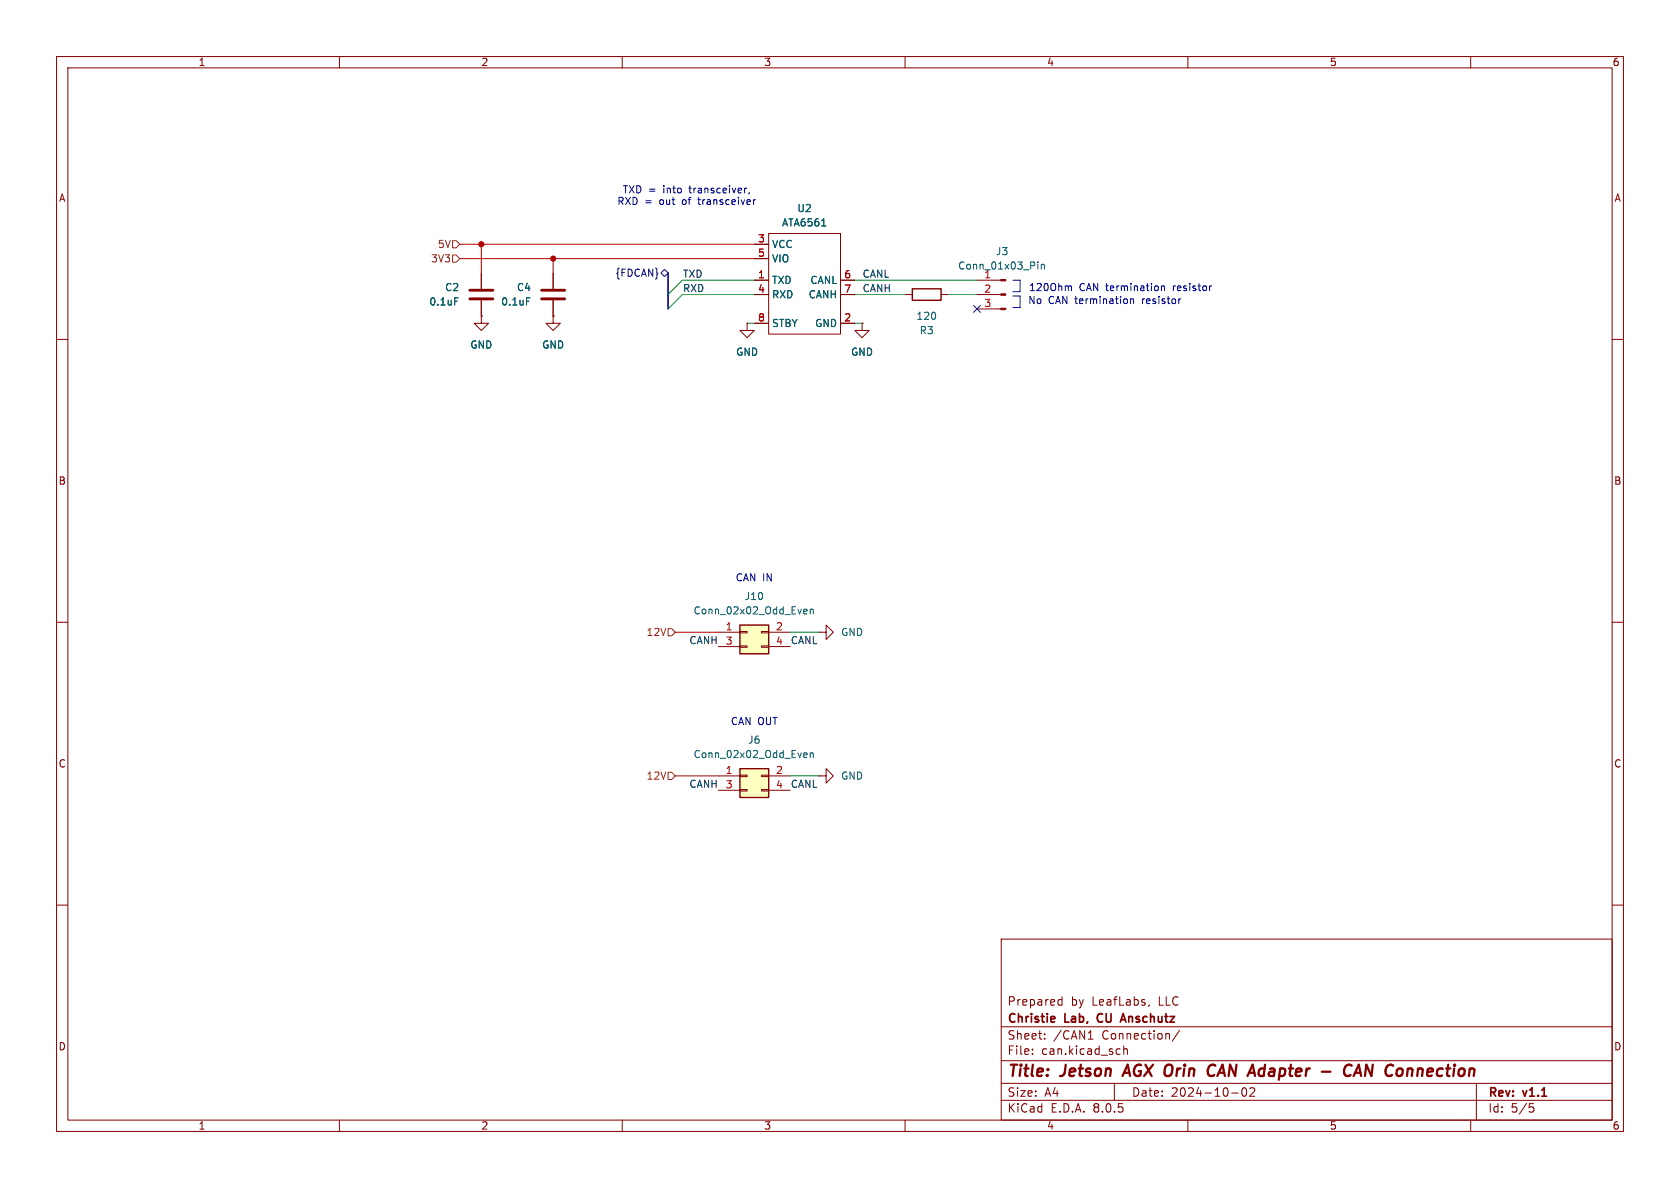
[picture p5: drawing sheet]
<svg xmlns="http://www.w3.org/2000/svg" width="297mm" height="210mm" viewBox="0 0 297 210" stroke-linecap="round" stroke-linejoin="round" font-family="sans-serif">
<g fill="none" stroke="#840000" stroke-width=".18">
<path d="M10 10h277v190h-277zM12 12h273v186h-273zM60 10v2M110 10v2M160 10v2M210 10v2M260 10v2M10 60h2M160 52.1h1.3M166.4 52.1h1.2M285 60h2M10 110h2"/>
<path d="M285 110h2M10 160h2M285 160h2M177 166h108v32h-108zM187.2 177.6h.5M187.2 176.8h.5M187.7 176.2v1.5M203.2 177.6l-.2 .3M60 198v2M110 198v2M160 198v2M177 194.5h108"/>
<path d="M177 191.5h108M177 187.5h108M177 181.5h108M182.5 186.3v.1M182.5 185.5v.1M184.7 183.6v.1M184.7 182.8v.1M192.4 183.7h.8M192.7 182.4l.1-.2v1.5M197 191.5v3M197.9 185.4l.1 .1M198 186.3l-.1 .1"/>
<path d="M198.7 184.9v1.5M198.7 185.5l.2-.1 .3 .1 .1 .9M208.5 182.1l-1.3 2M210 198v2M217.7 193.2h1.2M219.7 192.4a.81 .81 0 0 0 .3 1.4l.2-.1 .2-.5-.2-.8M221.7 192.4v.5l-.8 .9h.9M260 198v2M261 191.5v6.5M270.4 195.1h.7M270.5 195.7h.4l.3 .3-.2 .5-.5 .1"/>
</g>
<path d="M199.4 188.2l-1 2M214 188.3a.67 .67 0 0 1 .9 .1M214.7 190l-.4 .2M216.1 188.2l-.9 2M239 188.4a.8 .8 0 0 0-.9-.1 .8 .8 0 0 0-.5 .8M239.3 190.2l.9-2 .4 2M239.6 189.6h.9M241.3 190.2l.3-2 .8 2" fill="none" stroke="#840000" stroke-width=".4"/>
<path d="M186.4 179.8l.1 .2-.7 .2M194.1 179.4l-.1 .4 .1 .7M198.1 180.7l.5-1.5 .5 1.5M198.2 180.3h.7" fill="none" stroke="#840000" stroke-width=".3"/>
<path d="M161.3 51.1h5.1v2h-5.1z" fill="none" stroke="#840000" stroke-width=".25"/>
<path d="M130.8 110.5h5.1v5.1h-5.1z" fill="#ffffc2"/>
<path d="M127 111.8h3.8M127 114.3h3.8M130.8 114.2h1.3v.2h-1.3zM130.8 111.6h1.3v.3h-1.3zM134.6 114.2h1.3v.2h-1.3zM134.6 111.6h1.3v.3h-1.3zM135.9 111.8h3.8M135.9 114.3h3.8M144.8 111.8h1.2v-1.3l1.3 1.3-1.3 1.2v-1.2M144.8 111.8h.1" fill="none" stroke="#840000" stroke-width=".18"/>
<path d="M130.8 110.5h5.1v5.1h-5.1z" fill="none" stroke="#840000" stroke-width=".25"/>
<path d="M142.3 107.7h.3l.1 .3-.6 .1M142.6 108.5h-.3M143.2 107.8l.2-.1h.3l.1 .8M143.2 107.7v.8" fill="none" stroke="#006464" stroke-width=".18"/>
<path d="M130.8 135.9h5.1v5.1h-5.1z" fill="#ffffc2"/>
<g fill="none" stroke="#840000" stroke-width=".18">
<path d="M85.1 55.9v1.3h1.3l-1.3 1.2-1.3-1.2h1.3M85.1 55.9h.1M85.1 48.3v2.8M85.1 53.1v2.8M97.8 55.9v1.3h1.3l-1.3 1.2-1.3-1.2h1.3M97.8 55.9h.1M97.8 48.3v2.8M97.8 53.1v2.8M132.1 57.2v1.2h1.2l-1.2 1.3-1.3-1.3h1.3M132.1 57.2h.1M133.3 49.5h2.6M133.3 57.2h2.6"/>
<path d="M133.3 43.2h2.6M133.3 52.1h2.6M133.3 45.7h2.6M135.9 41.3h12.7v17.8h-12.7zM148.6 49.5h2.5M148.6 57.2h2.5M148.6 52.1h2.5M152.4 57.2v1.2h1.3l-1.3 1.3-1.3-1.3h1.3M152.4 57.2h.1M172.7 49.5h4.2M172.7 52.1h4.2M172.7 54.6h4.2"/>
<path d="M127 137.2h3.8M127 139.7h3.8M130.8 139.6h1.3v.2h-1.3zM130.8 137h1.3v.3h-1.3zM134.6 139.6h1.3v.2h-1.3zM134.6 137h1.3v.3h-1.3zM135.9 137.2h3.8M135.9 139.7h3.8M144.8 137.2h1.2v-1.3l1.3 1.3-1.3 1.2v-1.2M144.8 137.2h.1"/>
</g>
<path d="M130.8 135.9h5.1v5.1h-5.1z" fill="none" stroke="#840000" stroke-width=".25"/>
<path d="M145.3 39.9h.7M80.4 52.6h.6M93.1 52.6h.6M183.5 46.3v.1M183.5 46.7v.9M184.1 46.7v.9M184.1 46.8l.2-.1 .3 .1v.8M142.3 133.1h.3l.1 .3-.6 .1M142.6 133.9h-.3M143.2 133.2l.2-.1h.3l.1 .8M143.2 133.1v.8" fill="none" stroke="#006464" stroke-width=".18"/>
<path d="M83.1 52.8h4M83.1 51.3h4M95.8 52.8h4M95.8 51.3h4" fill="none" stroke="#840000" stroke-width=".51"/>
<g fill="#840000" stroke="#840000" stroke-width=".18">
<path d="M176.9 54.5h.9v.2h-.9z"/>
<path d="M176.9 51.9h.9v.3h-.9z"/>
<path d="M176.9 49.4h.9v.3h-.9z"/>
</g>
<path d="M80 42.5h.6l.7 .7-.7 .6h-.6zM80 45.1h.6l.7 .6-.7 .7h-.6zM118.1 111.1h.6l.7 .7-.7 .6h-.6zM118.1 136.5h.6l.7 .7-.7 .6h-.6z" fill="none" stroke="#725600" stroke-width=".18"/>
<path d="M116.8 48.3l.7-.7 .6 .7-.6 .6zM172.1 54l1.2 1.2M173.3 54l-1.2 1.2" fill="none" stroke="#000084" stroke-width=".18"/>
<g fill="none" stroke="#0000c2" stroke-width=".18">
<path d="M132 33.3h-.2M132.5 34l-.1 .3M133.2 35.3v.8M133.6 35.3l-.4 .2M179.1 49.5h1.2v2.1h-1.2M179.1 52.3h1.2v2.1h-1.2M189 50.5l.4 .2v.7M199.9 52.8v.9M199.9 52.9l.1-.1 .3 .1 .1 .8M205.3 50.7l.2-.2 .3 .1 .1 .8M205.3 50.5v.9M208.8 52.8l-.3 .1"/>
<path d="M214.2 50.5l-.2 .1"/>
</g>
<path d="M118.1 48.3v6.3" fill="none" stroke="#000084" stroke-width=".3"/>
<path d="M132.1 57.2h1.2M133.3 52.1h-12.7l-2.5 2.5M133.3 49.5h-12.7l-2.5 2.6M151.1 52.1h8.9M151.1 49.5h21.6M151.1 57.2h1.3M167.6 52.1h5.1M139.7 111.8h5.1M139.7 137.2h5.1" fill="none" stroke="#009600" stroke-width=".18"/>
<path d="M81.3 43.2h52M81.3 45.7h52M85.1 43.2v5.1M97.8 45.7v2.6M119.4 111.8h7.6M119.4 137.2h7.6" fill="none" stroke="#c20000" stroke-width=".18"/>
<g fill="#c20000" stroke="#c20000" stroke-width=".18">
<circle cx="97.8" cy="45.7" r=".46"/>
<circle cx="85.1" cy="43.2" r=".46"/>
</g>
<g font-size="2.8" fill="#840000">
<text x="178" y="190.9">Title:</text>
<text x="187.7" y="190.9">Jetson</text>
<text x="199.6" y="190.9">AGX Orin</text>
<text x="216" y="190.9">CAN Adapter</text>
<text x="237.7" y="190.9">-</text>
<text x="242.5" y="190.9">CAN Connection</text>
</g>
<g font-size="2.1" fill="#840000">
<text x="178" y="178">Prepared</text>
<text x="189.3" y="178">by</text>
<text x="193.1" y="178">LeafLabs,</text>
<text x="205" y="178">LLC</text>
<text x="178" y="184">Sheet:</text>
<text x="178" y="181.2">Christie</text>
<text x="186.2" y="184">/CAN1</text>
<text x="188.3" y="181.2">Lab,</text>
<text x="194.7" y="181.2">CU</text>
<text x="194.9" y="184">Connection/</text>
<text x="199.5" y="181.2">Anschutz</text>
<text x="178" y="186.7">File:</text>
<text x="184.1" y="186.7">can.kicad_sch</text>
<text x="178" y="196.9">KiCad</text>
<text x="178" y="194.1">Size:</text>
<text x="184.7" y="194.1">A4</text>
<text x="185.7" y="196.9">E.D.A.</text>
<text x="193.3" y="196.9">8.0.5</text>
<text x="200" y="194.1">Date:</text>
<text x="207" y="194.1">2024-10-02</text>
<text x="263" y="194.3">Rev:</text>
<text x="263" y="196.9">Id:</text>
<text x="267.1" y="196.9">5/5</text>
<text x="269.4" y="194.3">v1.1</text>
</g>
<g font-size="1.8" fill="#840000">
<text x="35" y="11.9">1</text>
<text x="85" y="11.9">2</text>
<text x="135" y="11.9">3</text>
<text x="185" y="11.9">4</text>
<text x="235" y="11.9">5</text>
<text x="285" y="11.9">6</text>
<text x="10.3" y="35.9">A</text>
<text x="285.3" y="35.9">A</text>
<text x="10.3" y="85.9">B</text>
<text x="285.3" y="85.9">B</text>
<text x="10.3" y="135.9">C</text>
<text x="285.3" y="135.9">C</text>
<text x="10.3" y="185.9">D</text>
<text x="285.3" y="185.9">D</text>
<text x="35" y="199.9">1</text>
<text x="85" y="199.9">2</text>
<text x="135" y="199.9">3</text>
<text x="185" y="199.9">4</text>
<text x="235" y="199.9">5</text>
<text x="285" y="199.9">6</text>
</g>
<g font-size="1.8" fill="#0000c2">
<text x="110" y="34.4">TXD =</text>
<text x="117.4" y="34.4">into</text>
<text x="122.2" y="34.4">transceiver,</text>
<text x="109" y="36.4">RXD =</text>
<text x="116.7" y="36.4">out</text>
<text x="120.9" y="36.4">of</text>
<text x="123.9" y="36.4">transceiver</text>
<text x="181.7" y="54">No</text>
<text x="181.8" y="51.7">120Ohm</text>
<text x="185.3" y="54">CAN termination</text>
<text x="190.8" y="51.7">CAN termination</text>
<text x="202.2" y="54">resistor</text>
<text x="207.6" y="51.7">resistor</text>
<text x="130" y="103">CAN IN</text>
<text x="129.1" y="128.4">CAN OUT</text>
</g>
<g font-size="1.8" fill="#006464">
<text x="138.1" y="40.2">ATA6561</text>
<text x="140.9" y="37.7">U2</text>
<text x="136.4" y="44">VCC</text>
<text x="136.4" y="46.6">VIO</text>
<text x="169.3" y="47.9">Conn_01x03_Pin</text>
<text x="176" y="45.3">J3</text>
<text x="78.6" y="51.7">C2</text>
<text x="91.3" y="51.7">C4</text>
<text x="136.4" y="50.4">TXD</text>
<text x="136.4" y="52.9">RXD</text>
<text x="142.9" y="52.9">CANH</text>
<text x="143.2" y="50.4">CANL</text>
<text x="173.9" y="49.3">1</text>
<text x="75.8" y="54.2">0.1uF</text>
<text x="88.5" y="54.2">0.1uF</text>
<text x="136.4" y="58">STBY</text>
<text x="144" y="58">GND</text>
<text x="161.9" y="56.7">120</text>
<text x="162.5" y="59.3">R3</text>
<text x="83.1" y="61.8">GND</text>
<text x="95.8" y="61.8">GND</text>
<text x="130" y="63.1">GND</text>
<text x="150.4" y="63.1">GND</text>
<text x="131.6" y="106.3">J10</text>
<text x="122.5" y="108.8">Conn_02x02_Odd_Even</text>
<text x="148.6" y="112.6">GND</text>
<text x="132.2" y="131.7">J6</text>
<text x="122.5" y="134.2">Conn_02x02_Odd_Even</text>
<text x="148.6" y="138">GND</text>
</g>
<g font-size="1.8" fill="#725600">
<text x="76.1" y="46.6">3V3</text>
<text x="77.3" y="44">5V</text>
<text x="114.2" y="112.6">12V</text>
<text x="114.2" y="138">12V</text>
</g>
<g font-size="1.8" fill="#a90000">
<text x="133.9" y="42.9">3</text>
<text x="133.9" y="45.5">5</text>
<text x="133.9" y="49.3">1</text>
<text x="133.9" y="51.8">4</text>
<text x="149.2" y="49.3">6</text>
<text x="149.2" y="51.8">7</text>
<text x="173.9" y="51.8">2</text>
<text x="133.9" y="56.9">8</text>
<text x="149.2" y="56.9">2</text>
<text x="173.9" y="54.4">3</text>
<text x="128.2" y="111.5">1</text>
<text x="137.1" y="111.5">2</text>
<text x="128.2" y="114">3</text>
<text x="137.1" y="114">4</text>
<text x="128.2" y="136.9">1</text>
<text x="137.1" y="136.9">2</text>
<text x="128.2" y="139.4">3</text>
<text x="137.1" y="139.4">4</text>
</g>
<text font-size="1.8" fill="#000084" x="108.7" y="49.1">{FDCAN}</text>
<g font-size="1.8" fill="#0f0f0f">
<text x="120.6" y="49.2">TXD</text>
<text x="120.6" y="51.7">RXD</text>
<text x="152.4" y="49.2">CANL</text>
<text x="152.4" y="51.7">CANH</text>
<text x="121.8" y="114">CANH</text>
<text x="139.7" y="114">CANL</text>
<text x="121.8" y="139.4">CANH</text>
<text x="139.7" y="139.4">CANL</text>
</g>
</svg>
